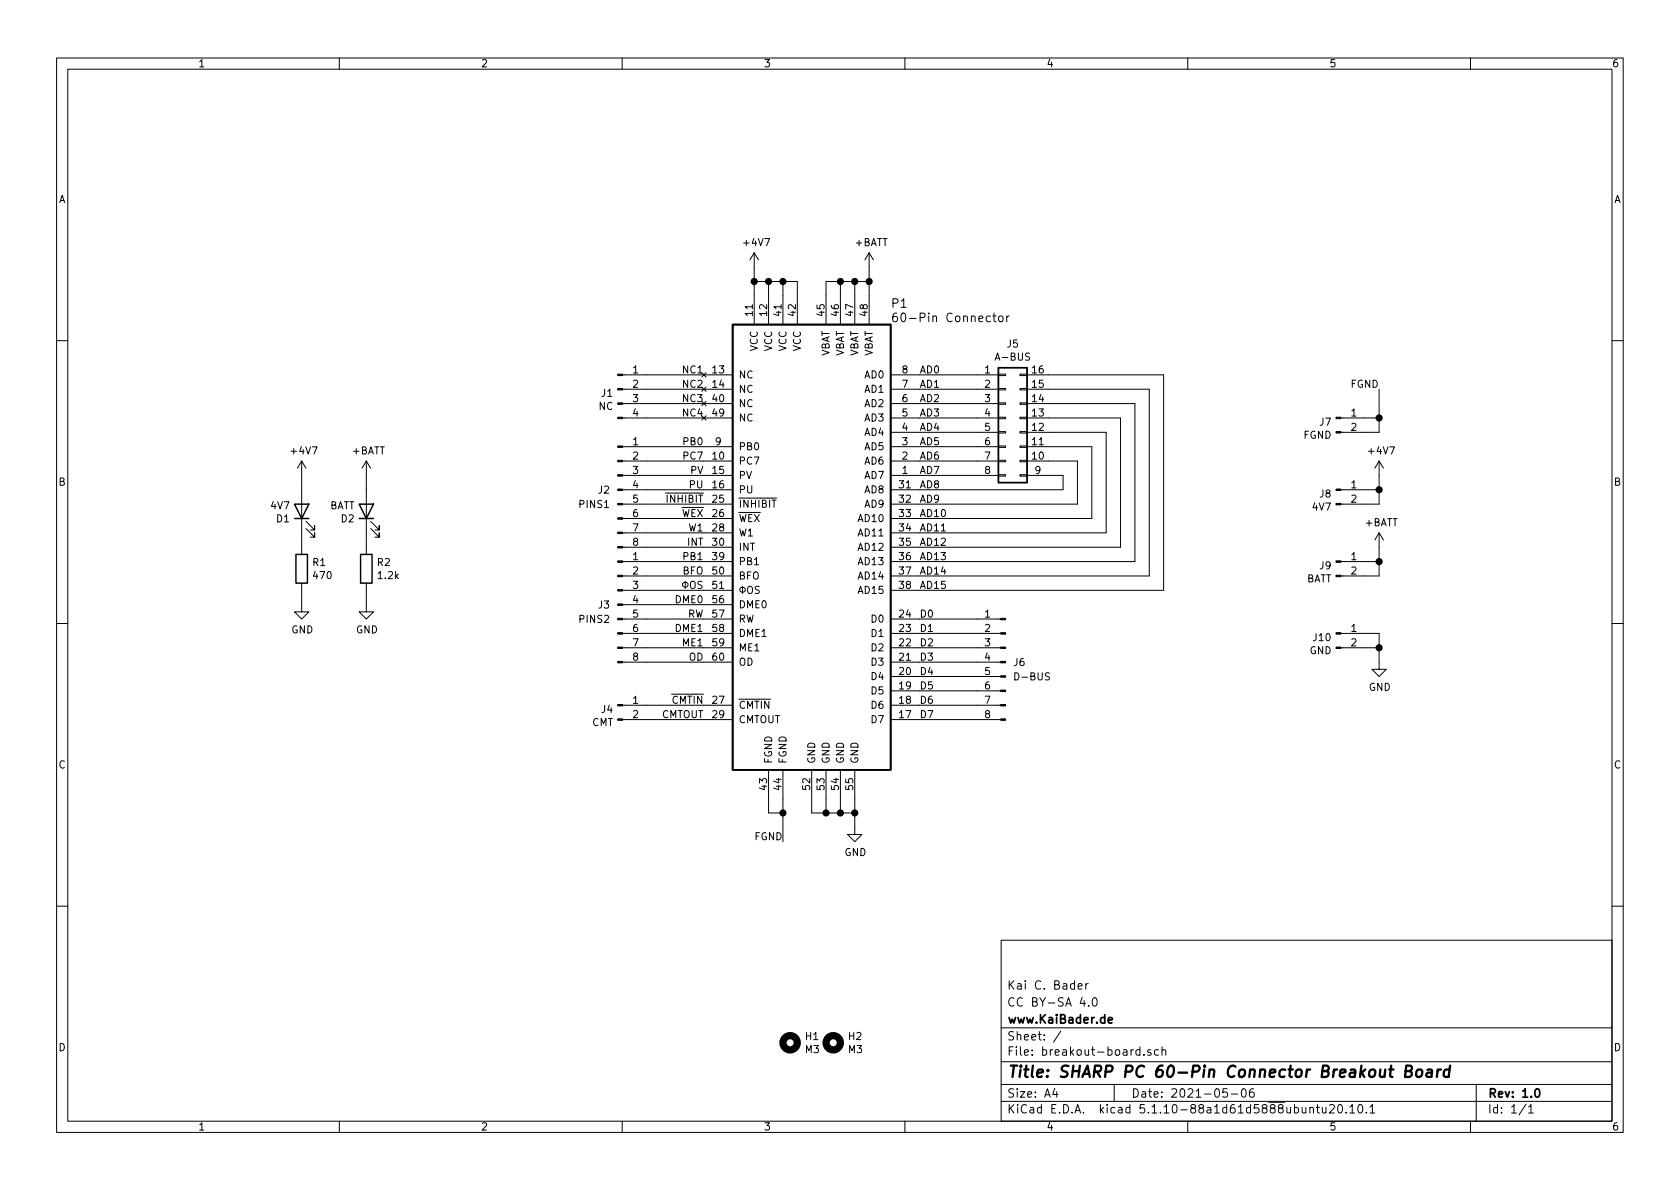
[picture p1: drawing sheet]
EESchema Schematic File Version 4
EELAYER 30 0
EELAYER END
$Descr A4 11693 8268
encoding utf-8
Sheet 1 1
Title "SHARP PC 60-Pin Connector Breakout Board"
Date "2021-05-06"
Rev "1.0"
Comp "www.KaiBader.de"
Comment1 "CC BY-SA 4.0"
Comment2 "Kai C. Bader"
Comment3 ""
Comment4 ""
$EndDescr
$Comp
L Sharp_PC_Connectors:Sharp_Connector_60 P1
U 1 1
P 5650 3800
F 0 "P1" H 6200 5500 60  0000 L CNN
F 1 "60-Pin Connector" H 6200 5400 60  0000 L CNN
F 2 "Sharp_PC_Connector:HIF6A-60PA-1.27DS" H 6200 3350 60  0001 C CNN
F 3 "" H 6200 3350 60  0000 C CNN
	1    5650 3800
	1    0    0    -1  
$EndComp
$Comp
L Connector:Conn_01x08_Male J6
U 1 1
P 7000 4600
F 0 "J6" H 6950 4600 50  0000 R CNN
F 1 "D-BUS" H 6950 4500 50  0000 R CNN
F 2 "Connector_PinHeader_2.54mm:PinHeader_1x08_P2.54mm_Vertical" H 7000 4600 50  0001 C CNN
F 3 "~" H 7000 4600 50  0001 C CNN
	1    7000 4600
	-1   0    0    -1  
$EndComp
$Comp
L power:GND #PWR06
U 1 1
P 5950 5750
F 0 "#PWR06" H 5950 5500 50  0001 C CNN
F 1 "GND" H 5955 5577 50  0000 C CNN
F 2 "" H 5950 5750 50  0001 C CNN
F 3 "" H 5950 5750 50  0001 C CNN
	1    5950 5750
	1    0    0    -1  
$EndComp
Wire Wire Line
	5950 5550 5950 5650
Wire Wire Line
	5650 5550 5650 5650
Wire Wire Line
	5650 5650 5750 5650
Connection ~ 5950 5650
Wire Wire Line
	5950 5650 5950 5750
Wire Wire Line
	5750 5550 5750 5650
Connection ~ 5750 5650
Wire Wire Line
	5750 5650 5850 5650
Wire Wire Line
	5850 5550 5850 5650
Connection ~ 5850 5650
Wire Wire Line
	5850 5650 5950 5650
$Comp
L KaiBader:+4V7 #PWR05
U 1 1
P 5250 1850
F 0 "#PWR05" H 5250 1700 50  0001 C CNN
F 1 "+4V7" H 5265 2023 50  0000 C CNN
F 2 "" H 5250 1850 50  0001 C CNN
F 3 "" H 5250 1850 50  0001 C CNN
	1    5250 1850
	1    0    0    -1  
$EndComp
Wire Wire Line
	5250 2050 5250 1950
Wire Wire Line
	5550 2050 5550 1950
Wire Wire Line
	5550 1950 5450 1950
Connection ~ 5250 1950
Wire Wire Line
	5250 1950 5250 1850
Wire Wire Line
	5350 1950 5350 2050
Connection ~ 5350 1950
Wire Wire Line
	5350 1950 5250 1950
Wire Wire Line
	5450 2050 5450 1950
Connection ~ 5450 1950
Wire Wire Line
	5450 1950 5350 1950
$Comp
L power:+BATT #PWR07
U 1 1
P 6050 1850
F 0 "#PWR07" H 6050 1700 50  0001 C CNN
F 1 "+BATT" H 6065 2023 50  0000 C CNN
F 2 "" H 6050 1850 50  0001 C CNN
F 3 "" H 6050 1850 50  0001 C CNN
	1    6050 1850
	1    0    0    -1  
$EndComp
Wire Wire Line
	6050 2050 6050 1950
Connection ~ 6050 1950
Wire Wire Line
	6050 1950 6050 1850
Wire Wire Line
	5750 2050 5750 1950
Wire Wire Line
	5750 1950 5850 1950
Wire Wire Line
	5850 2050 5850 1950
Connection ~ 5850 1950
Wire Wire Line
	5850 1950 5950 1950
Wire Wire Line
	5950 2050 5950 1950
Connection ~ 5950 1950
Wire Wire Line
	5950 1950 6050 1950
Wire Wire Line
	6400 2600 6800 2600
Wire Wire Line
	6400 2700 6800 2700
Wire Wire Line
	6400 2800 6800 2800
Wire Wire Line
	6400 2900 6800 2900
Wire Wire Line
	6400 3000 6800 3000
Wire Wire Line
	6400 3100 6800 3100
Wire Wire Line
	6400 3200 6800 3200
Wire Wire Line
	6400 3300 6800 3300
Wire Wire Line
	6400 4300 6800 4300
Wire Wire Line
	6400 4400 6800 4400
Wire Wire Line
	6400 4500 6800 4500
Wire Wire Line
	6400 4600 6800 4600
Wire Wire Line
	6400 4700 6800 4700
Wire Wire Line
	6400 4800 6800 4800
Wire Wire Line
	6400 4900 6800 4900
Wire Wire Line
	6400 5000 6800 5000
$Comp
L Connector:Conn_01x04_Male J1
U 1 1
P 4300 2700
F 0 "J1" H 4272 2674 50  0000 R CNN
F 1 "NC" H 4272 2583 50  0000 R CNN
F 2 "Connector_PinHeader_2.54mm:PinHeader_1x04_P2.54mm_Vertical" H 4300 2700 50  0001 C CNN
F 3 "~" H 4300 2700 50  0001 C CNN
	1    4300 2700
	1    0    0    -1  
$EndComp
Wire Wire Line
	4500 2600 4900 2600
Wire Wire Line
	4500 2700 4900 2700
Wire Wire Line
	4500 2800 4900 2800
Wire Wire Line
	4500 2900 4900 2900
$Comp
L Connector:Conn_01x02_Male J7
U 1 1
P 9300 2900
F 0 "J7" H 9272 2873 50  0000 R CNN
F 1 "FGND" H 9272 2782 50  0000 R CNN
F 2 "Connector_PinHeader_2.54mm:PinHeader_1x02_P2.54mm_Vertical" H 9300 2900 50  0001 C CNN
F 3 "~" H 9300 2900 50  0001 C CNN
	1    9300 2900
	1    0    0    -1  
$EndComp
Wire Wire Line
	9500 3000 9600 3000
Wire Wire Line
	9600 3000 9600 2900
Wire Wire Line
	9500 2900 9600 2900
Connection ~ 9600 2900
Wire Wire Line
	9600 2900 9600 2700
$Comp
L Connector:Conn_01x02_Male J8
U 1 1
P 9300 3400
F 0 "J8" H 9272 3373 50  0000 R CNN
F 1 "4V7" H 9272 3282 50  0000 R CNN
F 2 "Connector_PinHeader_2.54mm:PinHeader_1x02_P2.54mm_Vertical" H 9300 3400 50  0001 C CNN
F 3 "~" H 9300 3400 50  0001 C CNN
	1    9300 3400
	1    0    0    -1  
$EndComp
$Comp
L Connector:Conn_01x02_Male J10
U 1 1
P 9300 4400
F 0 "J10" H 9272 4373 50  0000 R CNN
F 1 "GND" H 9272 4282 50  0000 R CNN
F 2 "Connector_PinHeader_2.54mm:PinHeader_1x02_P2.54mm_Vertical" H 9300 4400 50  0001 C CNN
F 3 "~" H 9300 4400 50  0001 C CNN
	1    9300 4400
	1    0    0    -1  
$EndComp
$Comp
L Connector:Conn_01x02_Male J9
U 1 1
P 9300 3900
F 0 "J9" H 9272 3873 50  0000 R CNN
F 1 "BATT" H 9272 3782 50  0000 R CNN
F 2 "Connector_PinHeader_2.54mm:PinHeader_1x02_P2.54mm_Vertical" H 9300 3900 50  0001 C CNN
F 3 "~" H 9300 3900 50  0001 C CNN
	1    9300 3900
	1    0    0    -1  
$EndComp
$Comp
L power:GND #PWR010
U 1 1
P 9600 4600
F 0 "#PWR010" H 9600 4350 50  0001 C CNN
F 1 "GND" H 9605 4427 50  0000 C CNN
F 2 "" H 9600 4600 50  0001 C CNN
F 3 "" H 9600 4600 50  0001 C CNN
	1    9600 4600
	1    0    0    -1  
$EndComp
Wire Wire Line
	9500 4400 9600 4400
Wire Wire Line
	9600 4400 9600 4500
Wire Wire Line
	9500 4500 9600 4500
Connection ~ 9600 4500
Wire Wire Line
	9600 4500 9600 4600
$Comp
L KaiBader:+4V7 #PWR08
U 1 1
P 9600 3300
F 0 "#PWR08" H 9600 3150 50  0001 C CNN
F 1 "+4V7" H 9615 3473 50  0000 C CNN
F 2 "" H 9600 3300 50  0001 C CNN
F 3 "" H 9600 3300 50  0001 C CNN
	1    9600 3300
	1    0    0    -1  
$EndComp
Wire Wire Line
	9500 3500 9600 3500
Wire Wire Line
	9600 3500 9600 3400
Wire Wire Line
	9500 3400 9600 3400
Connection ~ 9600 3400
Wire Wire Line
	9600 3400 9600 3300
$Comp
L power:+BATT #PWR09
U 1 1
P 9600 3800
F 0 "#PWR09" H 9600 3650 50  0001 C CNN
F 1 "+BATT" H 9615 3973 50  0000 C CNN
F 2 "" H 9600 3800 50  0001 C CNN
F 3 "" H 9600 3800 50  0001 C CNN
	1    9600 3800
	1    0    0    -1  
$EndComp
Wire Wire Line
	9500 4000 9600 4000
Wire Wire Line
	9600 4000 9600 3900
Wire Wire Line
	9500 3900 9600 3900
Connection ~ 9600 3900
Wire Wire Line
	9600 3900 9600 3800
$Comp
L Connector:Conn_01x02_Male J4
U 1 1
P 4300 4900
F 0 "J4" H 4272 4873 50  0000 R CNN
F 1 "CMT" H 4272 4782 50  0000 R CNN
F 2 "Connector_PinHeader_2.54mm:PinHeader_1x02_P2.54mm_Vertical" H 4300 4900 50  0001 C CNN
F 3 "~" H 4300 4900 50  0001 C CNN
	1    4300 4900
	1    0    0    -1  
$EndComp
Wire Wire Line
	4500 4900 4900 4900
Wire Wire Line
	4500 5000 4900 5000
$Comp
L Connector:Conn_01x08_Male J2
U 1 1
P 4300 3400
F 0 "J2" H 4250 3400 50  0000 R CNN
F 1 "PINS1" H 4250 3300 50  0000 R CNN
F 2 "Connector_PinHeader_2.54mm:PinHeader_1x08_P2.54mm_Vertical" H 4300 3400 50  0001 C CNN
F 3 "~" H 4300 3400 50  0001 C CNN
	1    4300 3400
	1    0    0    -1  
$EndComp
$Comp
L Connector:Conn_01x08_Male J3
U 1 1
P 4300 4200
F 0 "J3" H 4250 4200 50  0000 R CNN
F 1 "PINS2" H 4250 4100 50  0000 R CNN
F 2 "Connector_PinHeader_2.54mm:PinHeader_1x08_P2.54mm_Vertical" H 4300 4200 50  0001 C CNN
F 3 "~" H 4300 4200 50  0001 C CNN
	1    4300 4200
	1    0    0    -1  
$EndComp
Wire Wire Line
	4500 3100 4900 3100
Wire Wire Line
	4500 3200 4900 3200
Wire Wire Line
	4500 3300 4900 3300
Wire Wire Line
	4500 3400 4900 3400
Wire Wire Line
	4500 3500 4900 3500
Wire Wire Line
	4500 3600 4900 3600
Wire Wire Line
	4500 3700 4900 3700
Wire Wire Line
	4500 3800 4900 3800
Wire Wire Line
	4500 3900 4900 3900
Wire Wire Line
	4500 4000 4900 4000
Wire Wire Line
	4500 4100 4900 4100
Wire Wire Line
	4500 4200 4900 4200
Wire Wire Line
	4500 4300 4900 4300
Wire Wire Line
	4500 4400 4900 4400
Wire Wire Line
	4500 4500 4900 4500
Wire Wire Line
	4500 4600 4900 4600
$Comp
L Device:LED D1
U 1 1
P 2100 3550
F 0 "D1" V 2045 3628 50  0000 L CNN
F 1 "4V7" V 2136 3628 50  0000 L CNN
F 2 "LED_SMD:LED_0805_2012Metric" H 2100 3550 50  0001 C CNN
F 3 "~" H 2100 3550 50  0001 C CNN
	1    2100 3550
	0    -1   -1   0   
$EndComp
$Comp
L Device:LED D2
U 1 1
P 2550 3550
F 0 "D2" V 2495 3628 50  0000 L CNN
F 1 "BATT" V 2586 3628 50  0000 L CNN
F 2 "LED_SMD:LED_0805_2012Metric" H 2550 3550 50  0001 C CNN
F 3 "~" H 2550 3550 50  0001 C CNN
	1    2550 3550
	0    -1   -1   0   
$EndComp
$Comp
L Device:R R1
U 1 1
P 2100 3950
F 0 "R1" H 2170 3996 50  0000 L CNN
F 1 "470" H 2170 3905 50  0000 L CNN
F 2 "Resistor_SMD:R_0805_2012Metric" V 2030 3950 50  0001 C CNN
F 3 "~" H 2100 3950 50  0001 C CNN
	1    2100 3950
	1    0    0    -1  
$EndComp
$Comp
L Device:R R2
U 1 1
P 2550 3950
F 0 "R2" H 2620 3996 50  0000 L CNN
F 1 "1.2k" H 2620 3905 50  0000 L CNN
F 2 "Resistor_SMD:R_0805_2012Metric" V 2480 3950 50  0001 C CNN
F 3 "~" H 2550 3950 50  0001 C CNN
	1    2550 3950
	1    0    0    -1  
$EndComp
Wire Wire Line
	2100 3700 2100 3800
Wire Wire Line
	2550 3700 2550 3800
$Comp
L power:GND #PWR04
U 1 1
P 2550 4200
F 0 "#PWR04" H 2550 3950 50  0001 C CNN
F 1 "GND" H 2555 4027 50  0000 C CNN
F 2 "" H 2550 4200 50  0001 C CNN
F 3 "" H 2550 4200 50  0001 C CNN
	1    2550 4200
	1    0    0    -1  
$EndComp
$Comp
L power:GND #PWR02
U 1 1
P 2100 4200
F 0 "#PWR02" H 2100 3950 50  0001 C CNN
F 1 "GND" H 2105 4027 50  0000 C CNN
F 2 "" H 2100 4200 50  0001 C CNN
F 3 "" H 2100 4200 50  0001 C CNN
	1    2100 4200
	1    0    0    -1  
$EndComp
Wire Wire Line
	2550 4100 2550 4200
Wire Wire Line
	2100 4100 2100 4200
$Comp
L KaiBader:+4V7 #PWR01
U 1 1
P 2100 3300
F 0 "#PWR01" H 2100 3150 50  0001 C CNN
F 1 "+4V7" H 2115 3473 50  0000 C CNN
F 2 "" H 2100 3300 50  0001 C CNN
F 3 "" H 2100 3300 50  0001 C CNN
	1    2100 3300
	1    0    0    -1  
$EndComp
$Comp
L power:+BATT #PWR03
U 1 1
P 2550 3300
F 0 "#PWR03" H 2550 3150 50  0001 C CNN
F 1 "+BATT" H 2565 3473 50  0000 C CNN
F 2 "" H 2550 3300 50  0001 C CNN
F 3 "" H 2550 3300 50  0001 C CNN
	1    2550 3300
	1    0    0    -1  
$EndComp
$Comp
L Connector_Generic:Conn_02x08_Counter_Clockwise J5
U 1 1
P 7000 2900
F 0 "J5" H 7050 3417 50  0000 C CNN
F 1 "A-BUS" H 7050 3326 50  0000 C CNN
F 2 "Connector_PinHeader_2.54mm:PinHeader_2x08_P2.54mm_Vertical" H 7000 2900 50  0001 C CNN
F 3 "~" H 7000 2900 50  0001 C CNN
	1    7000 2900
	1    0    0    -1  
$EndComp
Wire Wire Line
	6400 3400 7400 3400
Wire Wire Line
	7400 3400 7400 3300
Wire Wire Line
	7400 3300 7300 3300
Wire Wire Line
	6400 3500 7500 3500
Wire Wire Line
	7500 3500 7500 3200
Wire Wire Line
	7500 3200 7300 3200
Wire Wire Line
	6400 3600 7600 3600
Wire Wire Line
	7600 3600 7600 3100
Wire Wire Line
	7600 3100 7300 3100
Wire Wire Line
	6400 3700 7700 3700
Wire Wire Line
	7700 3700 7700 3000
Wire Wire Line
	7700 3000 7300 3000
Wire Wire Line
	6400 3800 7800 3800
Wire Wire Line
	7800 3800 7800 2900
Wire Wire Line
	7800 2900 7300 2900
Wire Wire Line
	6400 3900 7900 3900
Wire Wire Line
	7900 3900 7900 2800
Wire Wire Line
	7900 2800 7300 2800
Wire Wire Line
	6400 4000 8000 4000
Wire Wire Line
	8000 4000 8000 2700
Wire Wire Line
	8000 2700 7300 2700
Wire Wire Line
	6400 4100 8100 4100
Wire Wire Line
	8100 4100 8100 2600
Wire Wire Line
	8100 2600 7300 2600
Wire Wire Line
	2100 3300 2100 3400
Wire Wire Line
	2550 3300 2550 3400
Text Label 9600 2700 2    50   ~ 0
FGND
Text Label 5450 5850 2    50   ~ 0
FGND
Text Label 6400 2600 0    50   ~ 0
AD0
Text Label 6400 2700 0    50   ~ 0
AD1
Text Label 6400 2800 0    50   ~ 0
AD2
Text Label 6400 2900 0    50   ~ 0
AD3
Text Label 6400 3000 0    50   ~ 0
AD4
Text Label 6400 3100 0    50   ~ 0
AD5
Text Label 6400 3200 0    50   ~ 0
AD6
Text Label 6400 3300 0    50   ~ 0
AD7
Text Label 6400 3400 0    50   ~ 0
AD8
Text Label 6400 3500 0    50   ~ 0
AD9
Text Label 6400 3600 0    50   ~ 0
AD10
Text Label 6400 3700 0    50   ~ 0
AD11
Text Label 6400 3800 0    50   ~ 0
AD12
Text Label 6400 3900 0    50   ~ 0
AD13
Text Label 6400 4000 0    50   ~ 0
AD14
Text Label 6400 4100 0    50   ~ 0
AD15
Text Label 6400 4300 0    50   ~ 0
D0
Text Label 6400 4400 0    50   ~ 0
D1
Text Label 6400 4500 0    50   ~ 0
D2
Text Label 6400 4600 0    50   ~ 0
D3
Text Label 6400 4700 0    50   ~ 0
D4
Text Label 6400 4800 0    50   ~ 0
D5
Text Label 6400 4900 0    50   ~ 0
D6
Text Label 6400 5000 0    50   ~ 0
D7
Text Label 4900 4900 2    50   ~ 0
~CMTIN
Text Label 4900 5000 2    50   ~ 0
CMTOUT
Text Label 4900 3100 2    50   ~ 0
PB0
Text Label 4900 3200 2    50   ~ 0
PC7
Text Label 4900 3300 2    50   ~ 0
PV
Text Label 4900 3400 2    50   ~ 0
PU
Text Label 4900 3500 2    50   ~ 0
~INHIBIT
Text Label 4900 3600 2    50   ~ 0
~WEX
Text Label 4900 3700 2    50   ~ 0
W1
Text Label 4900 3800 2    50   ~ 0
INT
Text Label 4900 3900 2    50   ~ 0
PB1
Text Label 4900 4000 2    50   ~ 0
BFO
Text Label 4900 4100 2    50   ~ 0
ΦOS
Text Label 4900 4200 2    50   ~ 0
DME0
Text Label 4900 4300 2    50   ~ 0
RW
Text Label 4900 4400 2    50   ~ 0
DME1
Text Label 4900 4500 2    50   ~ 0
ME1
Text Label 4900 4600 2    50   ~ 0
OD
Text Label 4900 2600 2    50   ~ 0
NC1
Text Label 4900 2700 2    50   ~ 0
NC2
Text Label 4900 2800 2    50   ~ 0
NC3
Text Label 4900 2900 2    50   ~ 0
NC4
Wire Wire Line
	5450 5550 5450 5650
Wire Wire Line
	5350 5550 5350 5650
Wire Wire Line
	5350 5650 5450 5650
$Comp
L Mechanical:MountingHole H2
U 1 1
P 5800 7250
F 0 "H2" H 5900 7296 50  0000 L CNN
F 1 "M3" H 5900 7205 50  0000 L CNN
F 2 "MountingHole:MountingHole_3.2mm_M3" H 5800 7250 50  0001 C CNN
F 3 "~" H 5800 7250 50  0001 C CNN
	1    5800 7250
	1    0    0    -1  
$EndComp
$Comp
L Mechanical:MountingHole H1
U 1 1
P 5500 7250
F 0 "H1" H 5600 7296 50  0000 L CNN
F 1 "M3" H 5600 7205 50  0000 L CNN
F 2 "MountingHole:MountingHole_3.2mm_M3" H 5500 7250 50  0001 C CNN
F 3 "~" H 5500 7250 50  0001 C CNN
	1    5500 7250
	1    0    0    -1  
$EndComp
Wire Wire Line
	5450 5650 5450 5850
Connection ~ 5450 5650
$EndSCHEMATC
